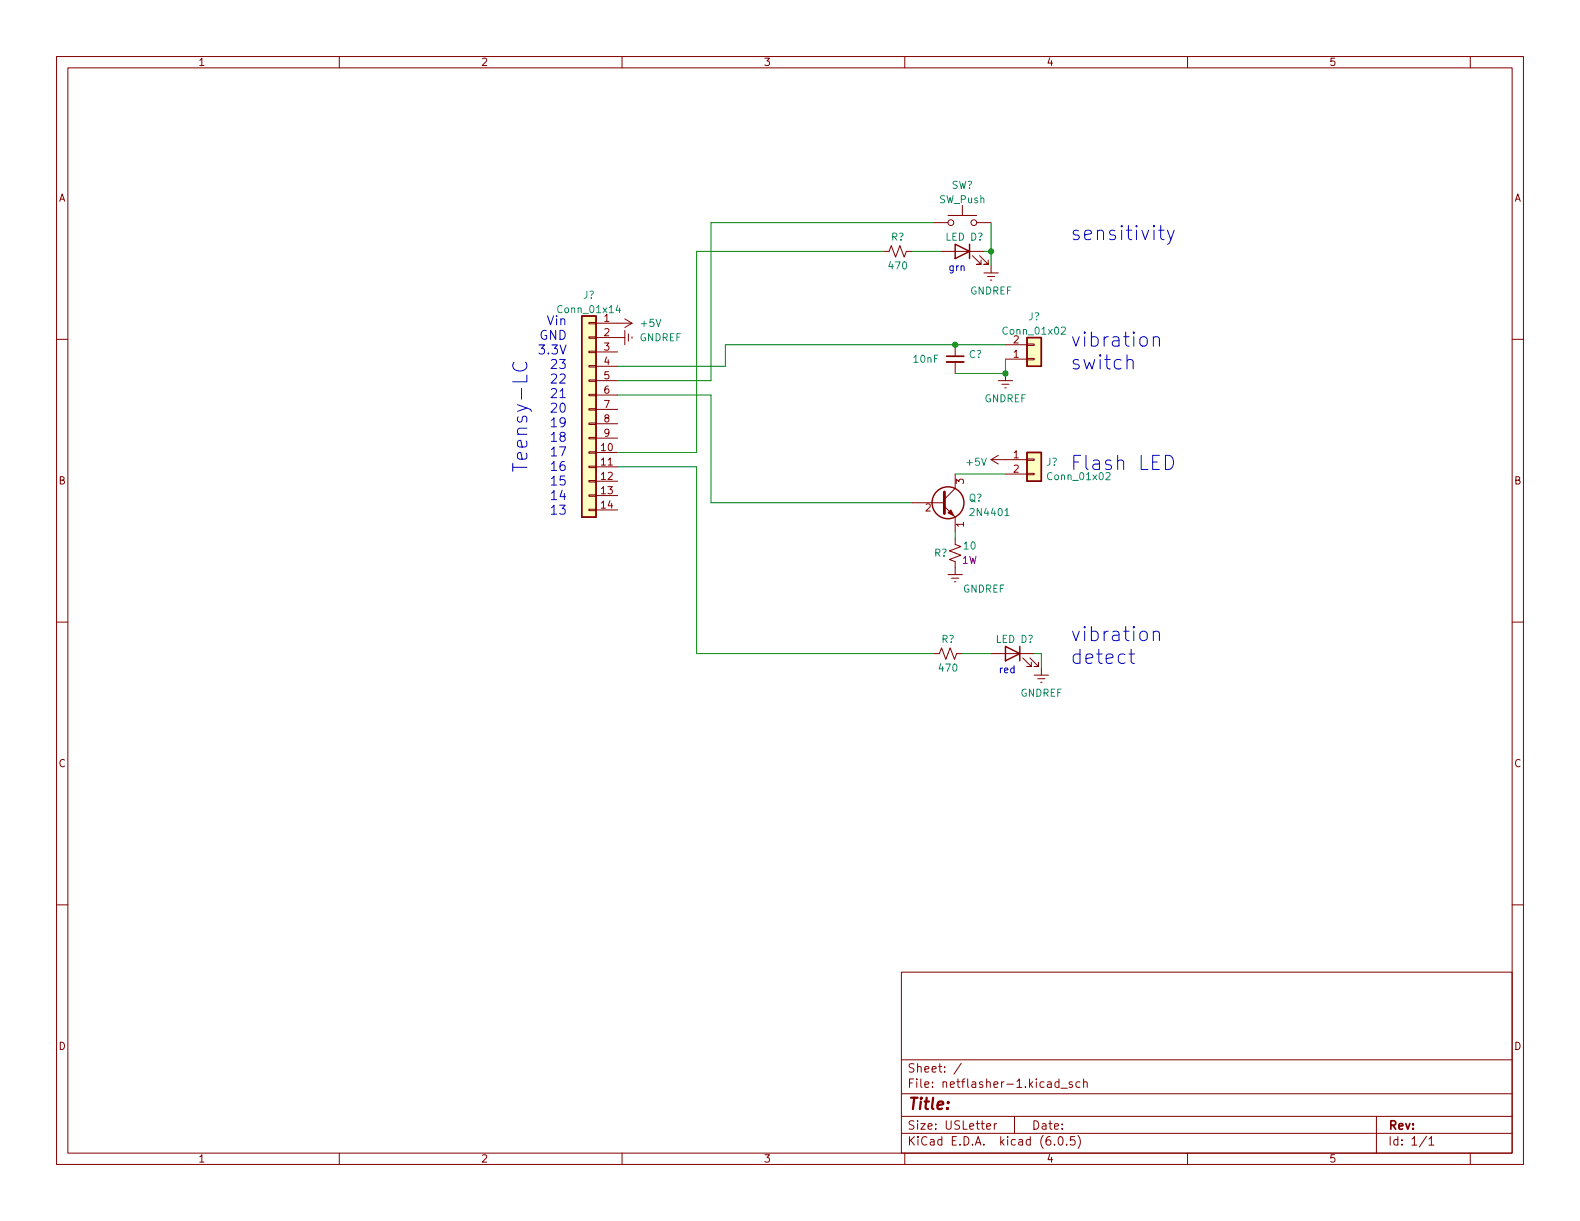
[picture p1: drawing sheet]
<svg xmlns="http://www.w3.org/2000/svg" width="279mm" height="216mm" viewBox="0 0 279 216" stroke-linecap="round" stroke-linejoin="round" font-family="sans-serif">
<g fill="none" stroke="#840000" stroke-width=".18">
<path d="M10 10h259.4v195.9h-259.4zM12 12h255.4v191.9h-255.4zM60 10v2M110 10v2M160 10v2M210 10v2M260 10v2M165.1 39.4h2.5M167.6 38.1h5.1M170.2 36.3v1.8M172.7 39.4h2.6M10 60h2"/>
<path d="M104.1 59.6h1.3v.2h-1.3zM104.1 57h1.3v.3h-1.3zM105.4 57.2h6.4M105.4 59.7h5.1M110.5 56.4l1.3 .8M110.5 58.4v2.6M111.1 59.1v1.2M111.8 57.2l-1.3 .7M111.8 59.6v.2M156.2 44.5h1l.4-1.1 .8 2.1 .7-2.1 .8 2.1 .4-1h1M166.4 44.5h7.6M172 45.2l1.5 1.5h-.8h.8v-.7"/>
<path d="M173.2 45.2l1.6 1.5h-.8h.8v-.7M174 48.3h2.5M174.6 48.9h1.3M175.1 49.5h.3M175.3 47v1.3M267.4 60h2M104.1 79.9h1.3v.2h-1.3zM104.1 77.3h1.3v.3h-1.3zM104.1 74.8h1.3v.3h-1.3zM104.1 72.3h1.3v.2h-1.3zM104.1 69.7h1.3v.3h-1.3zM104.1 67.2h1.3v.2h-1.3z"/>
<path d="M104.1 64.6h1.3v.3h-1.3zM104.1 62.1h1.3v.3h-1.3zM105.4 67.3h3.8M105.4 62.2h3.8M105.4 64.8h3.8M105.4 69.9h3.8M105.4 72.4h3.8M105.4 74.9h3.8M105.4 77.5h3.8M168.9 61v2M168.9 64v2M176.5 67.3h2.6"/>
<path d="M177.2 67.9h1.2M177.7 68.6h.2M177.8 63.5h3.8M177.8 61h3.8M177.8 66v1.3M181.6 60.8h1.3v.3h-1.3zM181.6 63.4h1.3v.2h-1.3zM104.1 90h1.3v.3h-1.3zM104.1 87.5h1.3v.3h-1.3zM104.1 85h1.3v.2h-1.3zM104.1 82.4h1.3v.3h-1.3zM105.4 80h3.8"/>
<path d="M105.4 82.6h3.8M105.4 85.1h3.8M105.4 87.6h3.8M105.4 90.2h3.8M161.3 88.9h5.7M167 89.5l1.9 1.9v2.6M168.9 95.3v1l1 .3-2 .8 2 .8-2 .7 1 .4v2.3M168.9 83.8v2.6l-1.9 1.9M175.3 81.3h6.3M175.3 81.3l1.2 .7M176.5 80.5l-1.2 .8M177.8 83.8h3.8"/>
<path d="M181.6 83.7h1.3v.2h-1.3zM181.6 81.2h1.3v.2h-1.3zM10 110h2M165.1 115.6h1l.4-1 .8 2 .7-2 .8 2 .4-1h1M167.6 101.6h2.6M168.3 102.2h1.2M168.8 102.9h.2M175.3 115.6h7.6M180.8 116.3l1.6 1.6h-.8h.8v-.8M182.1 116.3l1.5 1.6h-.7h.7v-.8M182.9 119.4h2.5M184.1 118.1v1.3"/>
<path d="M267.4 110h2M183.5 120h1.3M184 120.7h.3M10 160h2M267.4 160h2M159.4 171.9h108v32h-108zM159.4 197.4h108M159.4 193.4h108M159.4 187.4h108M170 188l-1.3 1.9M174.5 199.2l.7-.2-.1-.3h-.4l-.2 .2v.7h.6M175.8 198.7v1"/>
<path d="M176.3 198.7h-.3l-.2 .3M179.4 197.4v3M187.3 191.4l-.5-.1-.3 .3v.4l.2 .2h.6M187.3 190.8v1.5M187.6 192.4h1.2M189.6 191.4l-.3-.1-.3 .2 .1 .2 .5 .2v.3h-.6M191 191.4l-.5-.1-.2 .3v.4l.1 .2h.6M191.6 191.4l.2-.1 .4 .1 .1 .9M191.6 190.8v1.5M243.4 197.4v6.5M60 203.9v2M110 203.9v2"/>
<path d="M159.4 200.4h108M160 203.9v2M186.5 202.3v.2M187.3 201h.2a.81 .81 0 0 1 .6 .6 .81 .81 0 0 1-.3 .8l-.2 .1a.81 .81 0 0 1-.6-.6 .81 .81 0 0 1 .3-.9zM188.6 202.3v.2M190 201h-.7v.7l.2-.2 .5 .1 .1 .2-.1 .5-.2 .2-.5-.2M190.6 200.8a1.72 1.72 0 0 1 0 2.2M210 203.9v2M252.3 200.9l-1.3 1.9M252.7 201.4l.4-.4v1.5M252.7 202.5h.8M260 203.9v2"/>
<circle cx="168.1" cy="39.4" r=".51"/>
<circle cx="172.2" cy="39.4" r=".51"/>
</g>
<path d="M167 87v3.8" fill="none" stroke="#840000" stroke-width=".51"/>
<path d="M167.6 90.7l.5-.5 .6 1z" fill="#840000" stroke="#840000" stroke-width=".18"/>
<g fill="none" stroke="#840000" stroke-width=".25">
<path d="M102.9 55.9h2.5v35.5h-2.5zM168.9 43.2l2.5 1.3-2.5 1.2zM171.4 43.2v2.5M181.6 59.7h2.5v5.1h-2.5zM181.6 80h2.5v5.1h-2.5zM177.8 114.3l2.5 1.3-2.5 1.2zM180.3 114.3v2.5"/>
<circle cx="167.6" cy="88.9" r="2.82"/>
</g>
<path d="M109.3 54l-.4 .9h.8M109.6 54.4v.9M187.7 58l.5-.2 .2 .4-.8 .9h.8M177.7 91.2h.7M195.6 83.7l.5-.1 .2 .3-.8 .9h.8" fill="none" stroke="#008484" stroke-width=".18"/>
<path d="M167.4 64h3" fill="none" stroke="#840000" stroke-width=".33"/>
<path d="M167.4 63h3" fill="none" stroke="#840000" stroke-width=".3"/>
<g fill="#ffffc2" stroke="#ffffc2" stroke-width=".18">
<path d="M181.6 59.7h2.5v5.1h-2.5z"/>
<path d="M181.6 80h2.5v5.1h-2.5z"/>
<path d="M102.9 55.9h2.5v35.5h-2.5z"/>
</g>
<g fill="none" stroke="#0000c2" stroke-width=".18">
<path d="M205.3 39.9v2.1l.1 .3 .5 .1M203.9 59.8a.62 .62 0 0 1 1.1 .1v1.3M203.9 59.5v1.7M204.9 40.7h1M206.4 40.7l.6 1.7M207.6 40.7l-.8 2.3-.4 .2M199.3 63.8a.62 .62 0 0 1 1.1 .1v1.3M90.7 81.9v1.4M90.7 82.6h2.5M206.1 80.5a1.32 1.32 0 0 1 1.4 .8 1.32 1.32 0 0 1-.5 1.6l-.9 .1zM199.7 115.6h.9M200 114.8v2.1l.1 .3 .5 .1"/>
<path d="M203.9 111.8a.62 .62 0 0 1 1.1 .2v1.3M203.9 111.6v1.7"/>
</g>
<g fill="none" stroke="#008400" stroke-width=".18">
<path d="M165.1 39.4h-39.4v27.9h-16.5M175.3 39.4v7.6M156.2 44.5h-33v35.5h-14M161.3 44.5h5.1M174 44.5h1.3M109.2 69.9h16.5v19h35.6M177.8 61h-49.5v3.8h-19.1M177.8 63.5v2.5h-8.9M109.2 82.6h14v33h41.9M168.9 94v1.3M168.9 83.8h8.9M170.2 115.6h5.1"/>
<path d="M182.9 115.6h1.2v2.5"/>
</g>
<g fill="#008400" stroke="#008400" stroke-width=".18">
<circle cx="168.9" cy="61" r=".46"/>
<circle cx="175.3" cy="44.5" r=".46"/>
<circle cx="177.8" cy="66" r=".46"/>
</g>
<g font-size="3.5" fill="#0000c2">
<text x="189.2" y="42.5">sensitivity</text>
<text x="189.2" y="61.3">vibration</text>
<text x="189.2" y="65.4">switch</text>
<text x="93.3" y="81.3" transform="rotate(-90 93.3 81.3)">Teensy-LC</text>
<text x="189.2" y="83.1">Flash LED</text>
<text x="189.2" y="113.4">vibration</text>
<text x="189.2" y="117.4">detect</text>
</g>
<text font-size="2.8" fill="#840000" x="160.4" y="196.2">Title:</text>
<g font-size="2.2" fill="#0000c2">
<text x="96.9" y="57.5">Vin</text>
<text x="95.4" y="60.1">GND</text>
<text x="95.7" y="62.7">3.3V</text>
<text x="97.9" y="65.2">23</text>
<text x="97.9" y="67.8">22</text>
<text x="97.9" y="70.4">21</text>
<text x="97.9" y="73">20</text>
<text x="97.9" y="75.5">19</text>
<text x="97.9" y="78.1">18</text>
<text x="97.9" y="80.7">17</text>
<text x="97.9" y="83.3">16</text>
<text x="97.9" y="85.8">15</text>
<text x="97.9" y="88.4">14</text>
<text x="97.9" y="91">13</text>
</g>
<g font-size="2.1" fill="#840000">
<text x="160.4" y="189.7">Sheet: /</text>
<text x="160.4" y="192.4">File: netflasher-1.kicad_sch</text>
<text x="160.4" y="202.5">KiCad E.D.A. kicad (6.0.5)</text>
<text x="160.4" y="199.7">Size: USLetter</text>
<text x="182.4" y="199.7">Date:</text>
<text x="245.4" y="199.7">Rev:</text>
<text x="245.4" y="202.5">Id: 1/1</text>
</g>
<g font-size="1.8" fill="#840000">
<text x="35" y="11.6">1</text>
<text x="85" y="11.6">2</text>
<text x="135" y="11.6">3</text>
<text x="185" y="11.6">4</text>
<text x="235" y="11.6">5</text>
<text x="10.3" y="35.6">A</text>
<text x="267.7" y="35.6">A</text>
<text x="106.8" y="56.9">1</text>
<text x="106.8" y="59.4">2</text>
<text x="106.8" y="62">3</text>
<text x="106.8" y="64.5">4</text>
<text x="179.2" y="63.2">1</text>
<text x="179.2" y="60.7">2</text>
<text x="106.8" y="67.1">5</text>
<text x="106.8" y="69.6">6</text>
<text x="106.8" y="72.1">7</text>
<text x="106.8" y="74.7">8</text>
<text x="106.8" y="77.2">9</text>
<text x="106.3" y="79.8">10</text>
<text x="106.3" y="82.3">11</text>
<text x="179.2" y="81">1</text>
<text x="179.2" y="83.6">2</text>
<text x="10.3" y="85.7">B</text>
<text x="106.3" y="84.8">12</text>
<text x="106.3" y="87.4">13</text>
<text x="106.3" y="89.9">14</text>
<text x="170.4" y="85.6" transform="rotate(-90 170.4 85.6)">3</text>
<text x="267.7" y="85.7">B</text>
<text x="163.7" y="90.4">2</text>
<text x="170.4" y="93.2" transform="rotate(-90 170.4 93.2)">1</text>
<text x="10.3" y="135.6">C</text>
<text x="267.7" y="135.6">C</text>
<text x="10.3" y="185.7">D</text>
<text x="267.7" y="185.7">D</text>
<text x="35" y="205.6">1</text>
<text x="85" y="205.6">2</text>
<text x="135" y="205.6">3</text>
<text x="185" y="205.6">4</text>
<text x="235" y="205.6">5</text>
</g>
<g font-size="1.8" fill="#008484">
<text x="166.1" y="35.9">SW_Push</text>
<text x="168.2" y="33.4">SW?</text>
<text x="157.3" y="47.6">470</text>
<text x="157.6" y="42.5">R?</text>
<text x="167.1" y="42.5">LED D?</text>
<text x="103.1" y="52.8">J?</text>
<text x="171.5" y="52.1">GNDREF</text>
<text x="98.9" y="55.4">Conn_01x14</text>
<text x="113.4" y="57.8">+5V</text>
<text x="177.7" y="59.2">Conn_01x02</text>
<text x="181.8" y="56.6">J?</text>
<text x="113.1" y="60.3">GNDREF</text>
<text x="161.6" y="64.1">10nF</text>
<text x="171.3" y="63.3">C?</text>
<text x="174.1" y="71.1">GNDREF</text>
<text x="171" y="82.3">+5V</text>
<text x="185" y="82.4">J?</text>
<text x="171.3" y="88.7">Q?</text>
<text x="185.6" y="84.9">Conn_01x02</text>
<text x="171.9" y="91.2">2N4401</text>
<text x="165.2" y="98.4">R?</text>
<text x="170.5" y="97.2">10</text>
<text x="170.3" y="104.8">GNDREF</text>
<text x="166.5" y="113.7">R?</text>
<text x="176" y="113.7">LED D?</text>
<text x="166.2" y="118.7">470</text>
<text x="180.4" y="123.2">GNDREF</text>
</g>
<g font-size="1.8" fill="#0000c2">
<text x="167.6" y="47.9">grn</text>
<text x="176.5" y="119">red</text>
</g>
<text font-size="1.8" fill="#840084" x="170.1" y="99.7">1W</text>
</svg>
